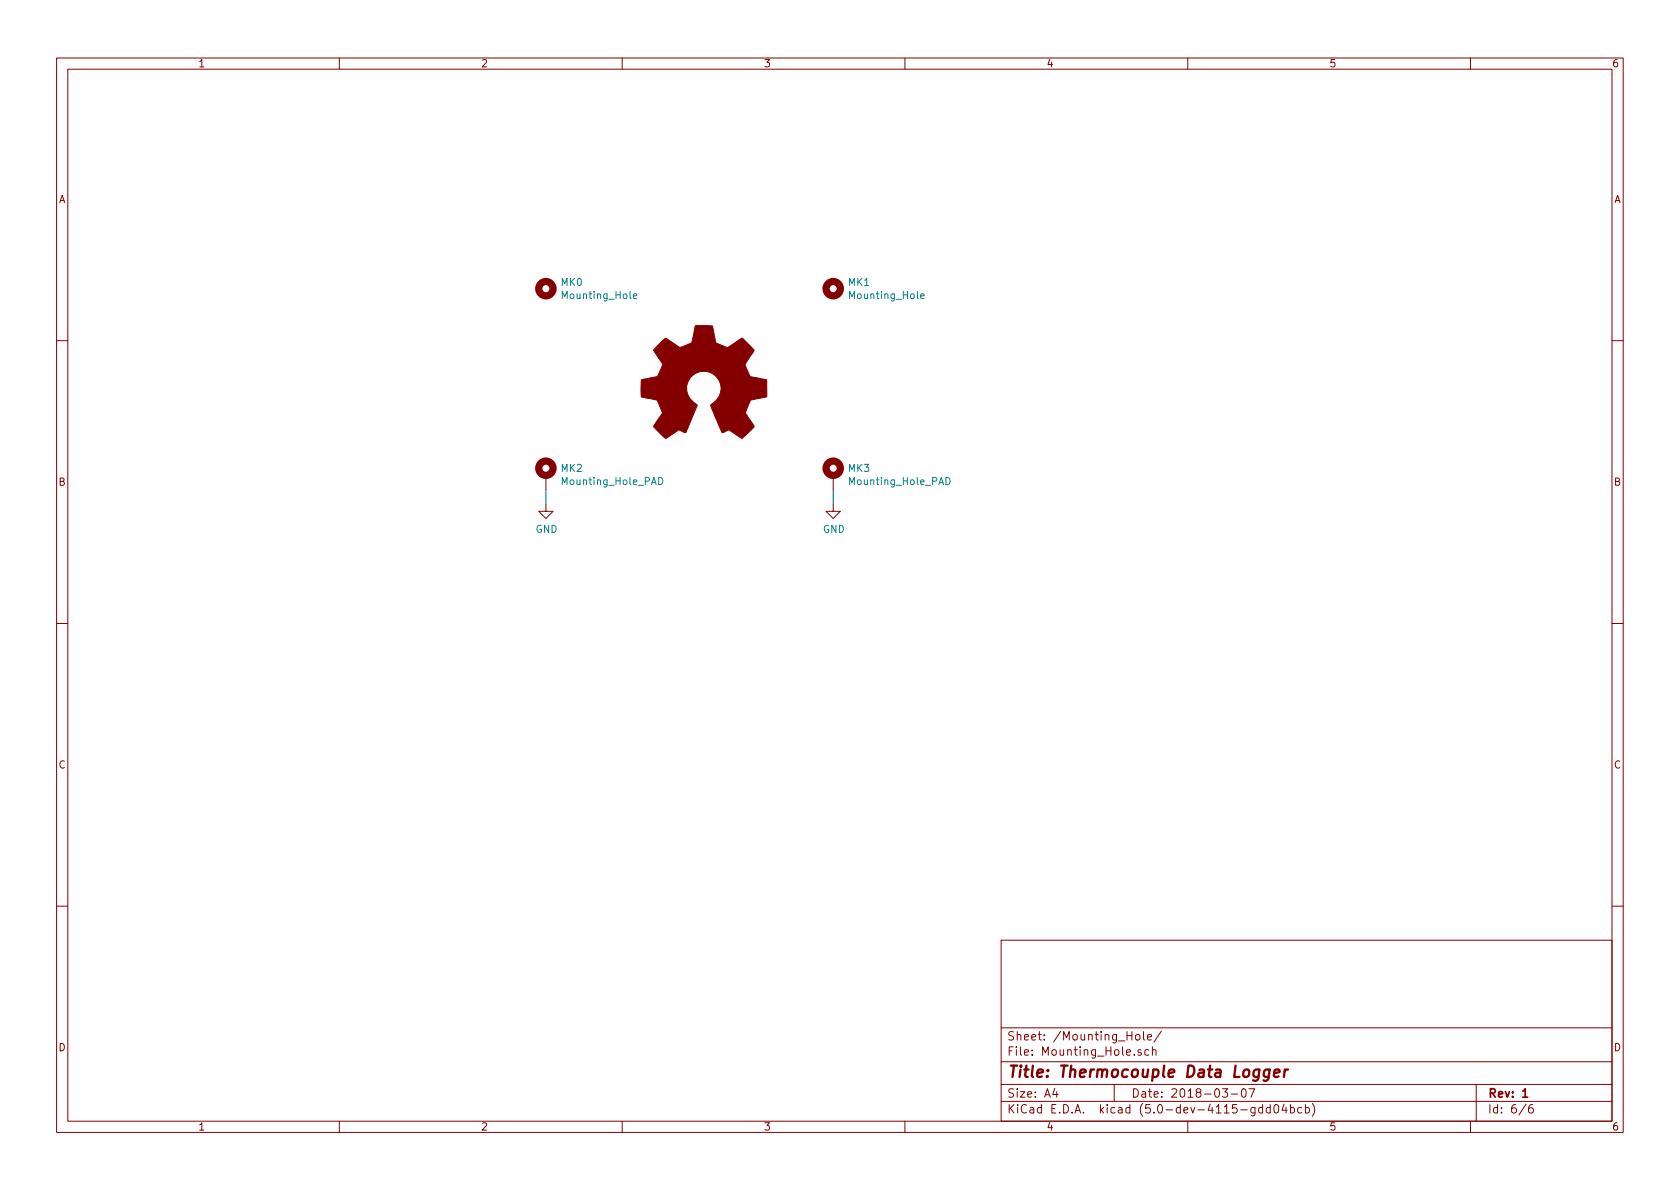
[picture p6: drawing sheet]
<svg xmlns="http://www.w3.org/2000/svg" width="297mm" height="210mm" viewBox="0 0 297 210" stroke-linecap="round" stroke-linejoin="round" font-family="sans-serif">
<g fill="none" stroke="#840000" stroke-width=".18">
<path d="M10 10.3h277v189.9h-277zM12 12.2h273v186.1h-273zM60 10.3v1.9M110 10.3v1.9M160 10.3v1.9M210 10.3v1.9M260 10.3v1.9M10 60.2h2M285 60.2h2M96.5 89.1v1.3h1.3l-1.3 1.3-1.3-1.3h1.3M96.5 84.1v2.5M147.3 89.1v1.3h1.3l-1.3 1.3-1.3-1.3h1.3"/>
<path d="M147.3 84.1v2.5M10 110.3h2M285 110.3h2M10 160.2h2M177 166.3h108v32h-108zM285 160.2h2M60 198.3v1.9M110 198.3v1.9M160 198.3v1.9M177 194.8h108M177 191.8h108M177 187.8h108"/>
<path d="M177 181.8h108M186.5 192.5l-.4 1h1M186.8 193v1M197 191.8v3M200.8 183.1l.2-.2 .5 .2v.7l-.2 .1-.5-.1zM201.8 185.7l-.4-.1-.2 .2 .1 .2 .5 .2v.3h-.6M202.2 182.4v1.3l.2 .2M202.9 183.4l.7-.1v-.3l-.5-.1-.2 .2 .1 .7h.6M203.1 185.7l-.4-.1-.3 .3 .1 .6 .2 .1 .4-.1M203.8 185.7l.2-.1 .3 .1 .1 .9M203.8 185.1v1.5M205.3 182.3l-1.3 2"/>
<path d="M210 198.3v1.9M216.1 192.5h.9l-.4 .6 .4 .1v.7l-.2 .1-.7-.1M217.7 193.5h1.1M219.6 192.7l.4-.2a.94 .94 0 0 1 0 1.5 .82 .82 0 0 1-.4-1.3zM220.8 192.5h1l-.6 1.5M221.9 195.8v1.2l-.3 .3h-.4M221.9 195.9l-.4-.1-.3 .3v.6l.3 .1 .4-.1M223.2 195.9l-.4-.1-.3 .3 .2 .6h.5M223.2 195.3v1.5M224.6 195.9l-.4-.1-.3 .3 .1 .6 .2 .1 .4-.1M224.6 195.3v1.5M225.4 195.5l.3-.2a.94 .94 0 0 1 0 1.5l-.4-.3-.1-.6z"/>
<path d="M227 195.2l-.3 1.1h.9M227.4 195.8v1M228.2 195.9l.4-.1 .3 .3-.1 .6-.2 .1-.4-.1M228.2 195.3v1.5M230.1 195.9l-.4-.1-.3 .3 .1 .6 .2 .1 .4-.1M230.8 195.9l.4-.1 .3 .3-.1 .6-.2 .1-.4-.1M230.8 195.3v1.5M232 195.1a1.79 1.79 0 0 1 0 2.3M260 198.3v1.9M261 191.8v6.5M269.8 195.2l-1.2 2M271 195.3a.62 .62 0 0 0-.7 .7v.7l.3 .1 .4-.1 .1-.5-.1-.2-.4-.1-.3 .3"/>
</g>
<path d="M269.2 193l.5-.5v1.5M269.2 194h.9" fill="none" stroke="#840000" stroke-width=".3"/>
<path d="M224.5 189.1l-.2 1.6a.6 .6 0 0 1-.9 .3M224.5 189.2a.68 .68 0 0 0-1 .3l-.1 .6 .2 .2 .1 .1 .6-.1M225.3 189.8l.9-.2v-.4h-.8l-.2 1 .3 .2 .6-.1M227.2 189.1l-.2 1.3M227.7 189.1a.54 .54 0 0 0-.6 .4" fill="none" stroke="#840000" stroke-width=".41"/>
<g fill="none" stroke="#840000" stroke-width="1.3">
<circle cx="96.5" cy="51" r="1.27"/>
<circle cx="147.3" cy="51" r="1.27"/>
<circle cx="96.5" cy="82.8" r="1.27"/>
<circle cx="147.3" cy="82.8" r="1.27"/>
</g>
<path d="M112 52.4l.6-.1-.1-.3h-.3l-.2 .1 .1 .7h.4M162.8 52.4l.6-.1-.1-.3h-.3l-.2 .1 .1 .7h.4M116.5 84.4a.64 .64 0 0 1 .7 .7 .64 .64 0 0 1-.7 .6zM167.3 84.4a.64 .64 0 0 1 .7 .7 .64 .64 0 0 1-.7 .6z" fill="none" stroke="#008484" stroke-width=".18"/>
<path d="M96.5 86.6v2.5M147.3 86.6v2.5" fill="none" stroke="#008400" stroke-width=".18"/>
<path d="M116.2 61.2l1.5-1.4 2.4 1.6a4.7 4.7 0 0 0 2.2-.8l.6-3h2.9a.92 .92 0 0 1 .4 1l.4 2 2.1 .9 2.4-1.7a.97 .97 0 0 1 .8 .6l1.4 1.6-1.5 2.3-.1 .2 .3 .6 .6 1.5 3 .6v2.9l-2.9 .6-.9 2.3 1.5 2.4-1.4 1.6a.81 .81 0 0 1-.8 .5l-2.2-1.5-1.2 .5-2.1-4.9a3.1 3.1 0 0 0 1.8-3.4 3.1 3.1 0 0 0-2.9-2.5 3.1 3.1 0 0 0-3.1 2.4 3.1 3.1 0 0 0 1.8 3.4l.1 .1-2.1 4.9-1-.4a3.5 3.5 0 0 0-1.7 .9l-.8 .5-2.1-2a.93 .93 0 0 1 .4-.9l1.1-1.6-.8-2.1a3.7 3.7 0 0 0-1.9-.5l-1-.3v-2.8a.87 .87 0 0 1 .9-.3l2-.5 .6-1.3a.82 .82 0 0 0 0-1.2l-1.4-2.1z" fill="#840000" stroke="#840000" stroke-width=".18"/>
<text font-size="2.8" fill="#840000" x="178" y="190.5">Title: Thermocouple Data Logger</text>
<g font-size="2.1" fill="#840000">
<text x="178" y="184">Sheet: /Mounting_Hole/</text>
<text x="178" y="186.7">File: Mounting_Hole.sch</text>
<text x="178" y="196.9">KiCad E.D.A. kicad (5.0-dev-4115-gdd04bcb)</text>
<text x="178" y="194.1">Size: A4</text>
<text x="200" y="194.1">Date: 2018-03-07</text>
<text x="263" y="194.1">Rev: 1</text>
<text x="263" y="196.9">Id: 6/6</text>
</g>
<g font-size="1.8" fill="#840000">
<text x="35" y="11.9">1</text>
<text x="85" y="11.9">2</text>
<text x="135" y="11.9">3</text>
<text x="185" y="11.9">4</text>
<text x="235" y="11.9">5</text>
<text x="285" y="11.9">6</text>
<text x="10.4" y="35.9">A</text>
<text x="285.4" y="35.9">A</text>
<text x="10.4" y="85.9">B</text>
<text x="285.4" y="85.9">B</text>
<text x="10.4" y="135.9">C</text>
<text x="285.4" y="135.9">C</text>
<text x="10.4" y="185.9">D</text>
<text x="285.4" y="185.9">D</text>
<text x="35" y="199.9">1</text>
<text x="85" y="199.9">2</text>
<text x="135" y="199.9">3</text>
<text x="185" y="199.9">4</text>
<text x="235" y="199.9">5</text>
<text x="285" y="199.9">6</text>
</g>
<g font-size="1.8" fill="#008484">
<text x="99.2" y="50.6">MK0</text>
<text x="99.6" y="52.9">Mounting_Hole</text>
<text x="150" y="50.6">MK1</text>
<text x="150.4" y="52.9">Mounting_Hole</text>
<text x="99.2" y="83.5">MK2</text>
<text x="150" y="83.5">MK3</text>
<text x="99.5" y="85.8">Mounting_Hole_PAD</text>
<text x="150.3" y="85.8">Mounting_Hole_PAD</text>
<text x="94.7" y="94.2">GND</text>
<text x="145.5" y="94.2">GND</text>
</g>
</svg>
